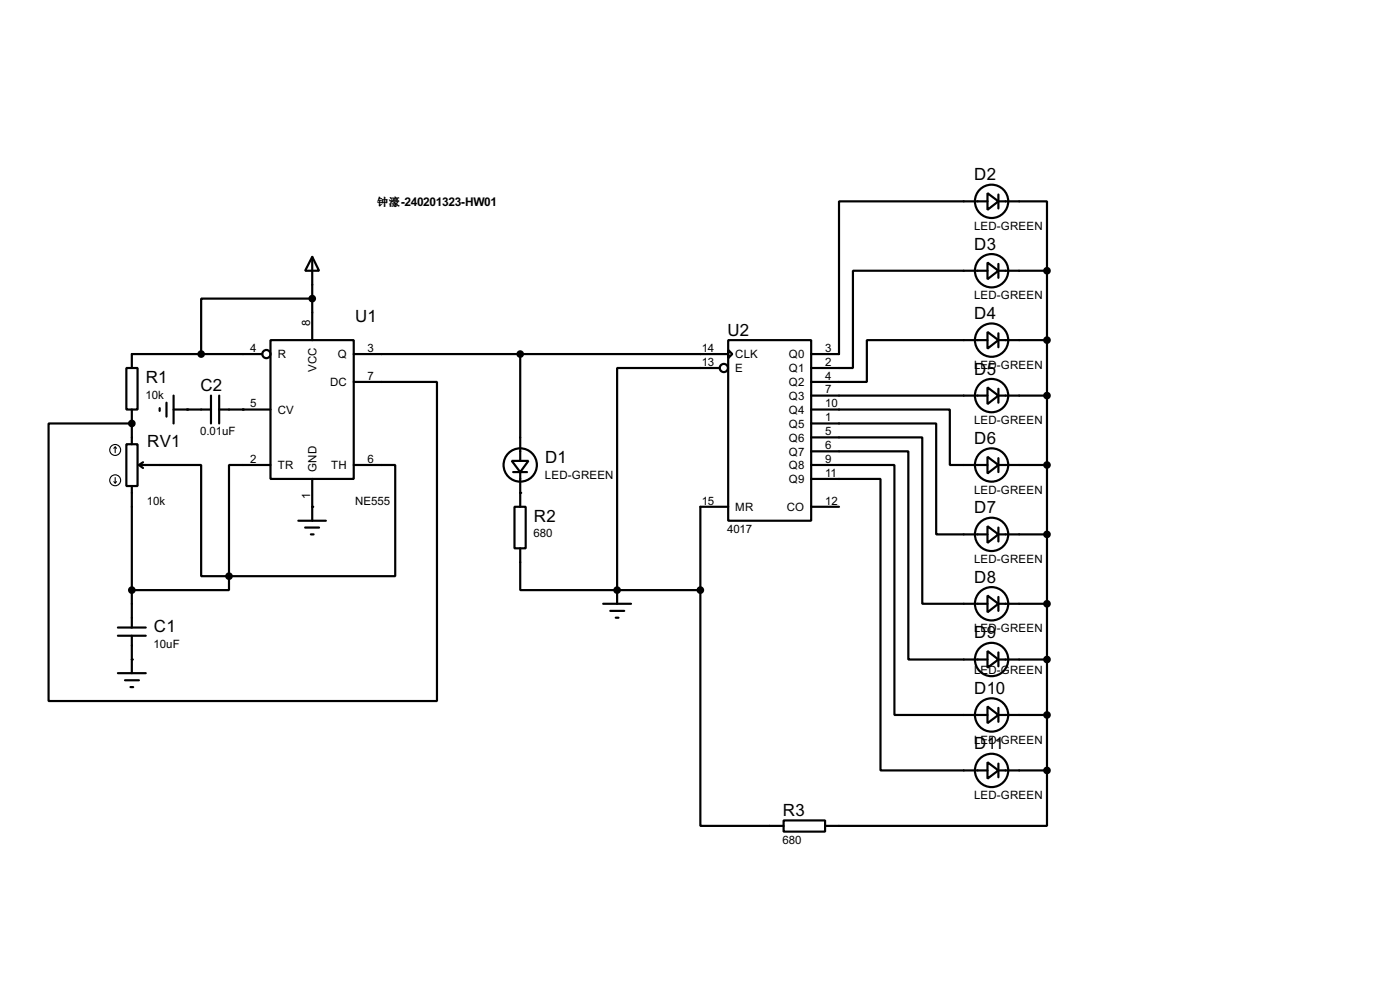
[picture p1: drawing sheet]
<svg xmlns="http://www.w3.org/2000/svg" width="256mm" height="180mm" viewBox="0 0 256 180" stroke-linecap="round" stroke-linejoin="round" font-family="sans-serif">
<g fill="#000">
<circle cx="24.2" cy="77.5" r=".2"/>
<circle cx="34.3" cy="75" r=".2"/>
<circle cx="44.5" cy="75" r=".2"/>
<circle cx="57.2" cy="92.8" r=".2"/>
<circle cx="95.3" cy="90.2" r=".2"/>
<circle cx="113.1" cy="108" r=".2"/>
<circle cx="24.2" cy="120.7" r=".2"/>
</g>
<g fill="none" stroke="#000" stroke-width=".4">
<path d="M180.9 35.4l2 1.5-2 1.5zM180.9 36.9h-27.2v27.9h-5.1M182.9 36.9h8.9v12.7M182.9 35.6v2.6M57.2 47l1.3 2.6h-2.6zM57.2 54.7h-20.3v10.1M57.2 47v15.3M180.9 48.1l2 1.5-2 1.5zM180.9 49.6h-24.6v17.8h-7.7M182.9 49.6h8.9M182.9 48.3v2.6M191.8 49.6v91.4"/>
<path d="M23.2 67.4h2v7.6h-2zM24.2 75v6.3M29.3 74.7v.5M30.5 73.7v2.6M31.8 75h6.9M31.8 72.4v5.1M38.7 72.4v5.1M40.2 75h9.4M40.2 72.4v5.1M48.1 64.8h-23.9v2.6M49.6 62.3h15.2v25.4h-15.2zM64.8 69.9h15.3v58.4h-71.2v-50.8h15.3"/>
<path d="M64.8 64.8h68.6M95.3 64.8v19.6M131.9 67.4h-18.8v40.6M133.4 62.3h15.2v33h-15.2zM133.4 64.1l.8 .7-.8 .8zM148.6 75h25.4v10.1h6.9M148.6 77.5h22.9v20.3h9.4M148.6 72.4h32.3M180.9 60.8l2 1.5-2 1.5zM180.9 70.9l2 1.5-2 1.6zM180.9 62.3h-22.1v7.6h-10.2M182.9 72.4h8.9"/>
<path d="M182.9 62.3h8.9M182.9 61v2.6M182.9 71.2v2.5M23.2 81.3h2v7.7h-2zM24.2 89v25.9M25.5 85.1h11.4v20.4h5.1M25.5 85.1l.7 .6M26.2 84.6l-.7 .5M49.6 85.1h-7.6v20.4M54.7 95.3h5M55.9 96.6h2.6M57 97.8h.5"/>
<path d="M57.2 87.7v7.6M64.8 85.1h7.6v20.4h-30.4M93.8 84.4h3l-1.5 2zM94 86.4h2.6M94.3 92.8h2v7.6h-2zM95.3 86.4v6.4M133.4 92.8h-5.1v15.2M148.6 80.1h20.4v30.4h11.9M148.6 82.6h17.8v38.1h14.5M148.6 85.1h15.3v45.8h17M148.6 87.7h12.7v53.3h19.6M148.6 92.8h5.1"/>
<path d="M180.9 83.6l2 1.5-2 1.6zM180.9 96.3l2 1.5-2 1.6zM182.9 85.1h8.9M182.9 97.8h8.9M182.9 83.9v2.5M182.9 96.6v2.5M21.6 116.4h5.1M21.6 114.9h5.1M24.2 116.4v6.8M42 105.5v2.5h-17.8M95.3 100.4v7.6h17.8M110.5 110.5h5.1"/>
<path d="M111.8 111.8h2.6M112.8 113.1h.5M113.1 108h15.2M113.1 108v2.5M128.3 108v43.2h15.3M180.9 109l2 1.5-2 1.6zM180.9 119.2l2 1.5-2 1.5zM182.9 110.5h8.9M182.9 109.3v2.5M182.9 119.4v2.6M21.6 123.2h5.1M22.9 124.5h2.6"/>
<path d="M23.9 125.8h.5M180.9 129.3l2 1.6-2 1.5zM180.9 139.5l2 1.5-2 1.5zM182.9 120.7h8.9M182.9 130.9h8.9M182.9 129.6v2.5M182.9 139.8v2.5M143.6 150.2h7.6v2h-7.6zM182.9 141h8.9M191.8 141v10.2h-40.6"/>
<circle cx="181.6" cy="36.9" r="3.1"/>
<circle cx="181.6" cy="49.6" r="3.1"/>
<circle cx="48.8" cy="64.8" r=".75"/>
<circle cx="132.6" cy="67.4" r=".75"/>
<circle cx="181.6" cy="72.4" r="3.1"/>
<circle cx="181.6" cy="62.3" r="3.1"/>
<circle cx="95.3" cy="85.1" r="3.1"/>
<circle cx="181.6" cy="85.1" r="3.1"/>
<circle cx="181.6" cy="97.8" r="3.1"/>
<circle cx="181.6" cy="110.5" r="3.1"/>
<circle cx="181.6" cy="120.7" r="3.1"/>
<circle cx="181.6" cy="130.9" r="3.1"/>
<circle cx="181.6" cy="141" r="3.1"/>
</g>
<g fill="#000" stroke="#000" stroke-width=".4">
<circle cx="57.2" cy="54.7" r=".5"/>
<circle cx="191.8" cy="49.6" r=".5"/>
<circle cx="24.1" cy="77.5" r=".5"/>
<circle cx="36.8" cy="64.8" r=".5"/>
<circle cx="95.3" cy="64.8" r=".5"/>
<circle cx="191.8" cy="72.4" r=".5"/>
<circle cx="191.8" cy="62.3" r=".5"/>
<circle cx="191.8" cy="85.1" r=".5"/>
<circle cx="191.8" cy="97.8" r=".5"/>
<circle cx="24.1" cy="108" r=".5"/>
<circle cx="41.9" cy="105.5" r=".5"/>
<circle cx="113" cy="108" r=".5"/>
<circle cx="128.3" cy="108" r=".5"/>
<circle cx="191.8" cy="110.5" r=".5"/>
<circle cx="191.8" cy="120.7" r=".5"/>
<circle cx="191.8" cy="130.9" r=".5"/>
<circle cx="191.8" cy="141" r=".5"/>
</g>
<g fill="none" stroke="#000" stroke-width=".2">
<path d="M20.9 88.2l.2 .2M21.1 81.8l-.2 .3M21.1 81.8l.3 .3M21.1 81.8v1.1M21.1 87.4v1M21.4 88.2l-.3 .2"/>
<circle cx="21.1" cy="82.4" r="1"/>
<circle cx="21.1" cy="87.9" r="1"/>
</g>
<g font-size="3.5">
<text x="178.5" y="33">D2</text>
<text x="178.5" y="45.7">D3</text>
<text x="65.1" y="58.9">U1</text>
<text x="178.5" y="58.4">D4</text>
<text x="133.3" y="61.4">U2</text>
<text x="26.7" y="70.1">R1</text>
<text x="36.7" y="71.6">C2</text>
<text x="178.5" y="68.6">D5</text>
<text x="27" y="81.8">RV1</text>
<text x="178.5" y="81.3">D6</text>
<text x="99.9" y="84.8">D1</text>
<text x="97.8" y="95.5">R2</text>
<text x="178.5" y="94">D7</text>
<text x="178.5" y="106.7">D8</text>
<text x="28.2" y="115.8">C1</text>
<text x="178.5" y="116.9">D9</text>
<text x="178.5" y="127">D10</text>
<text x="178.5" y="137.2">D11</text>
<text x="143.4" y="149.4">R3</text>
</g>
<text font-size="2.5" x="73.4" y="37.7">-240201323-HW01</text>
<g font-size="2.4">
<text x="178.4" y="42.1">LED-GREEN</text>
<text x="56.8" y="59.7" transform="rotate(-90 56.8 59.7)">8</text>
<text x="178.4" y="54.8">LED-GREEN</text>
<text x="45.9" y="64.4">4</text>
<text x="50.9" y="65.6">R</text>
<text x="61.9" y="65.6">Q</text>
<text x="67.4" y="64.4">3</text>
<text x="128.6" y="64.4">14</text>
<text x="134.7" y="65.6">CLK</text>
<text x="144.5" y="65.6">Q0</text>
<text x="151.2" y="64.4">3</text>
<text x="58" y="68.1" transform="rotate(-90 58 68.1)">VCC</text>
<text x="60.5" y="70.7">DC</text>
<text x="67.4" y="69.5">7</text>
<text x="128.6" y="67">13</text>
<text x="134.7" y="68.1">E</text>
<text x="144.5" y="68.1">Q1</text>
<text x="144.5" y="70.7">Q2</text>
<text x="151.2" y="67">2</text>
<text x="151.2" y="69.5">4</text>
<text x="151.2" y="72">7</text>
<text x="178.4" y="67.5">LED-GREEN</text>
<text x="26.7" y="73">10k</text>
<text x="45.9" y="74.6">5</text>
<text x="50.9" y="75.8">CV</text>
<text x="144.5" y="73.2">Q3</text>
<text x="144.5" y="75.8">Q4</text>
<text x="151.2" y="74.6">10</text>
<text x="151.2" y="77.1">1</text>
<text x="178.4" y="77.6">LED-GREEN</text>
<text x="36.7" y="79.7">0.01uF</text>
<text x="144.5" y="78.3">Q5</text>
<text x="144.5" y="80.8">Q6</text>
<text x="144.5" y="83.4">Q7</text>
<text x="151.2" y="79.7">5</text>
<text x="151.2" y="82.2">6</text>
<text x="45.9" y="84.7">2</text>
<text x="50.9" y="85.9">TR</text>
<text x="58" y="86.4" transform="rotate(-90 58 86.4)">GND</text>
<text x="60.7" y="85.9">TH</text>
<text x="67.4" y="84.7">6</text>
<text x="99.8" y="87.7">LED-GREEN</text>
<text x="144.5" y="85.9">Q8</text>
<text x="144.5" y="88.5">Q9</text>
<text x="151.2" y="84.7">9</text>
<text x="151.2" y="87.3">11</text>
<text x="26.9" y="92.4">10k</text>
<text x="56.8" y="91.4" transform="rotate(-90 56.8 91.4)">1</text>
<text x="65" y="92.4">NE555</text>
<text x="128.6" y="92.4">15</text>
<text x="134.7" y="93.6">MR</text>
<text x="144.1" y="93.6">CO</text>
<text x="151.2" y="92.4">12</text>
<text x="178.4" y="90.4">LED-GREEN</text>
<text x="97.8" y="98.4">680</text>
<text x="133.2" y="97.5">4017</text>
<text x="178.4" y="103.1">LED-GREEN</text>
<text x="28.2" y="118.7">10uF</text>
<text x="178.4" y="115.8">LED-GREEN</text>
<text x="178.4" y="123.4">LED-GREEN</text>
<text x="178.4" y="136.1">LED-GREEN</text>
<text x="178.4" y="146.3">LED-GREEN</text>
<text x="143.4" y="154.4">680</text>
</g>
<text font-size="2.1" x="69.1" y="37.7">钟濠</text>
</svg>
